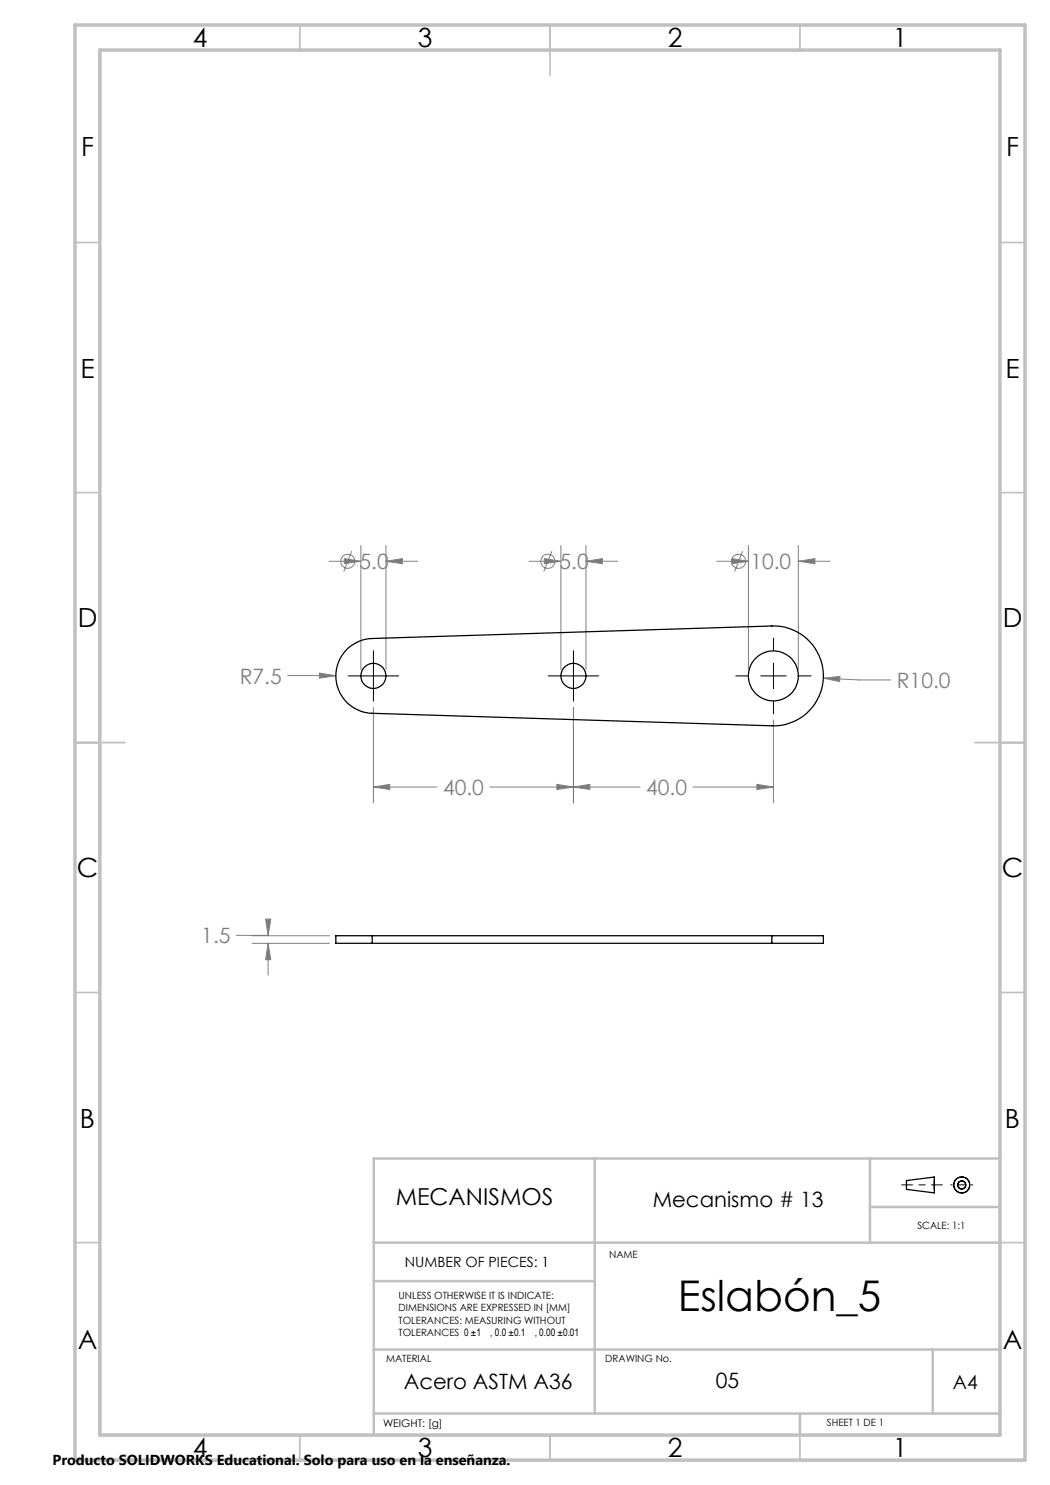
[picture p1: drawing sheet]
<svg xmlns="http://www.w3.org/2000/svg" width="210mm" height="297mm" viewBox="0 0 210 297" stroke-linecap="round" stroke-linejoin="round" font-family="sans-serif">
<path d="M180.3 237h8.2" fill="none" stroke="#000" stroke-width=".2" stroke-dasharray="6.3 1.3 1.3 1.3" stroke-dashoffset="4.2"/>
<path d="M190.2 237h4.4" fill="none" stroke="#000" stroke-width=".2" stroke-dasharray="6.3 1.3 1.3 1.3" stroke-dashoffset="6.1"/>
<g fill="none" stroke="#000" stroke-width=".25">
<path d="M181.3 236.1l5.6-.7v3.2l-5.6-.7z"/>
<circle cx="192.3" cy="237" r="1.59"/>
<circle cx="192.4" cy="237" r=".81"/>
</g>
<g fill="none" stroke="#c0c0c0" stroke-width=".35">
<path d="M60 5v5M110 5v10M160 5v5M15 48.5h5M200 48.5h5M15 98.5h5M200 98.5h5M15 148.5h10M195 148.5h10M15 198.5h5M200 198.5h5M15 248.5h5"/>
<path d="M200 248.5h5M60 287v5M110 287v5M160 287v5"/>
</g>
<path d="M119 231.7v51M174 231.7v16.8M200.2 231.7h-125.4v55.2M74.8 248.5h125.4M74.8 256.2h44.2M174 241.4h26M74.8 269.9h125.4M186.5 269.9v12.8M74.8 282.7h125.4M160 282.7v4.2" fill="none" stroke="#c0c0c0" stroke-width=".5"/>
<path d="M15 5h190v287h-190zM20 10h180v277h-180z" fill="none" stroke="#c0c0c0" stroke-width=".7"/>
<g fill="none" stroke="#808080" stroke-width=".2">
<path d="M65.8 112.3h6.4M68.9 111.7l3.3 .6-3.3 .4zM70.3 110.2l-1.5 4.1M72.2 109.1v24.8M77.2 112.3l3.3-.6v1zM77.2 109.1v24.8M77.2 112.3h6.3M105.8 112.3h6.4M108.9 111.7l3.3 .6-3.3 .4zM110.4 110.2l-1.6 4.1M112.2 109.1v24.8M117.2 112.3l3.3-.6v1z"/>
<path d="M117.2 112.3h6.3M117.2 109.1v24.8M143.3 112.3h6.4M146.4 111.7l3.3 .6-3.3 .4zM148.5 110.2l-1.6 4.1M149.7 109.1v24.8M159.7 112.3l3.3-.6v1zM159.7 112.3h6.3M159.7 109.1v24.8M57.5 135.1h9.7M63.9 134.6l3.3 .5-3.3 .5zM164.7 135.6l3.3-.3-.1 1z"/>
<path d="M164.7 135.6l7.1 .4h6.4M74.7 157.4l3.3-.5v1zM74.7 141.5v19.1M74.7 157.4h12.7M98 157.4h30M111.4 156.9l3.3 .5-3.3 .5zM114.7 157.4l3.3-.5v1zM114.7 141.5v19.1M138.6 157.4h16.1M151.4 156.9l3.3 .5-3.3 .5zM154.7 144v16.6M47.3 187.1h6.3"/>
<path d="M50.4 187.1h15.5M50.4 188.7h15.5M53.1 183.8h1.1l-.6 3.3zM53.6 188.7l.6 3.2h-1.1zM53.6 188.7v6.3"/>
<circle cx="69.6" cy="112.3" r="1.41"/>
<circle cx="109.6" cy="112.3" r="1.41"/>
<circle cx="147.7" cy="112.3" r="1.4"/>
</g>
<path d="M69.6 135.2h10.1M74.7 130.1v10.1M109.6 135.2h10.1M114.7 130.1v10.1M147.1 135.2h2.5M152.2 135.2h5M154.7 127.6v2.5M154.7 132.6v5.1M159.8 135.2h2.4M154.7 140.3v2.4" fill="none" stroke="#000" stroke-width=".2"/>
<path d="M68.9 111.7l3.3 .6-3.3 .4zM77.2 112.3l3.3-.6v1zM108.9 111.7l3.3 .6-3.3 .4zM117.2 112.3l3.3-.6v1zM146.4 111.7l3.3 .6-3.3 .4zM159.7 112.3l3.3-.6v1zM63.9 134.6v1l3.3-.5zM164.7 135.6l3.2 .7 .1-1zM74.7 157.4l3.3-.5v1zM111.4 156.9l3.3 .5-3.3 .5zM114.7 157.4l3.3-.5v1zM151.4 156.9l3.3 .5-3.3 .5zM53.1 183.8h1.1l-.6 3.3zM53.6 188.7l.6 3.2h-1.1z" fill="#808080"/>
<g fill="none" stroke="#000" stroke-width=".25">
<path d="M69.3 130a7.6 7.6 0 0 1 5.1-2.3l80-2.5a10 10 0 0 1 10.3 10 10 10 0 0 1-10.3 10l-80-2.5a7.5 7.5 0 0 1-6.7-4.7 7.5 7.5 0 0 1 1.6-8zM74.4 187.1h-7.2v1.6h7.2M74.4 187.1v1.6M74.4 187.1h80M74.4 188.7h80M154.4 187.1h10.3v1.6h-10.3M154.4 187.1v1.6"/>
<circle cx="74.7" cy="135.2" r="2.5"/>
<circle cx="114.7" cy="135.2" r="2.5"/>
<circle cx="154.7" cy="135.2" r="5"/>
</g>
<text font-size="8.5" x="135.6" y="262.3">Eslabón_5</text>
<g font-size="5.3">
<text x="38.5" y="9.5">4</text>
<text x="83.5" y="9.5">3</text>
<text x="133.6" y="9.5">2</text>
<text x="178.6" y="9.5">1</text>
<text x="16.2" y="31.2">F</text>
<text x="201.2" y="31.2">F</text>
<text x="16.1" y="75.5">E</text>
<text x="201.1" y="75.5">E</text>
<text x="15.5" y="125.5">D</text>
<text x="200.5" y="125.5">D</text>
<text x="15.4" y="175.5">C</text>
<text x="200.4" y="175.5">C</text>
<text x="16" y="225.5">B</text>
<text x="201" y="225.5">B</text>
<text x="15.5" y="269.7">A</text>
<text x="200.5" y="269.7">A</text>
<text x="38.5" y="291.5">4</text>
<text x="83.5" y="291.5">3</text>
<text x="133.6" y="291.5">2</text>
<text x="178.6" y="291.5">1</text>
</g>
<text font-size="4.7" x="79.1" y="241">MECANISMOS</text>
<g font-size="4.2" fill="#808080">
<text x="71.9" y="113.8">5.0</text>
<text x="111.9" y="113.8">5.0</text>
<text x="150.1" y="113.8">10.0</text>
<text x="47.9" y="136.7">R7.5</text>
<text x="179.4" y="137.6">R10.0</text>
<text x="88.6" y="159">40.0</text>
<text x="129.2" y="159">40.0</text>
<text x="40.3" y="188.6">1.5</text>
</g>
<g font-size="4.2">
<text x="130.6" y="241.3">Mecanismo # 13</text>
<text x="80.7" y="277.8">Acero ASTM A36</text>
<text x="143.2" y="277.5">05</text>
</g>
<text font-size="3.9" x="190.6" y="277.8">A4</text>
<text font-size="2.9" x="10.5" y="292.9">Producto SOLIDWORKS Educational. Solo para uso en la enseñanza.</text>
<text font-size="2.8" x="81" y="253.4">NUMBER OF PIECES: 1</text>
<g font-size="2.1">
<text x="98" y="267.2">, 0.0 ±0.1</text>
<text x="106.9" y="267.2">, 0.00 ±0.01</text>
<text x="76.6" y="285.5">WEIGHT: [g]</text>
</g>
<g font-size="2">
<text x="183.5" y="245.8">SCALE: 1:1</text>
<text x="121.8" y="251.6">NAME</text>
<text x="79.7" y="259.7">UNLESS OTHERWISE IT IS INDICATE:</text>
<text x="79.7" y="262.2">DIMENSIONS ARE EXPRESSED IN [MM]</text>
<text x="79.7" y="264.7">TOLERANCES: MEASURING WITHOUT</text>
<text x="79.7" y="267.2">TOLERANCES 0 ±1</text>
<text x="77.2" y="272.5">MATERIAL</text>
<text x="121.1" y="272.5">DRAWING No.</text>
<text x="165.4" y="285.2">SHEET 1 DE 1</text>
</g>
</svg>
